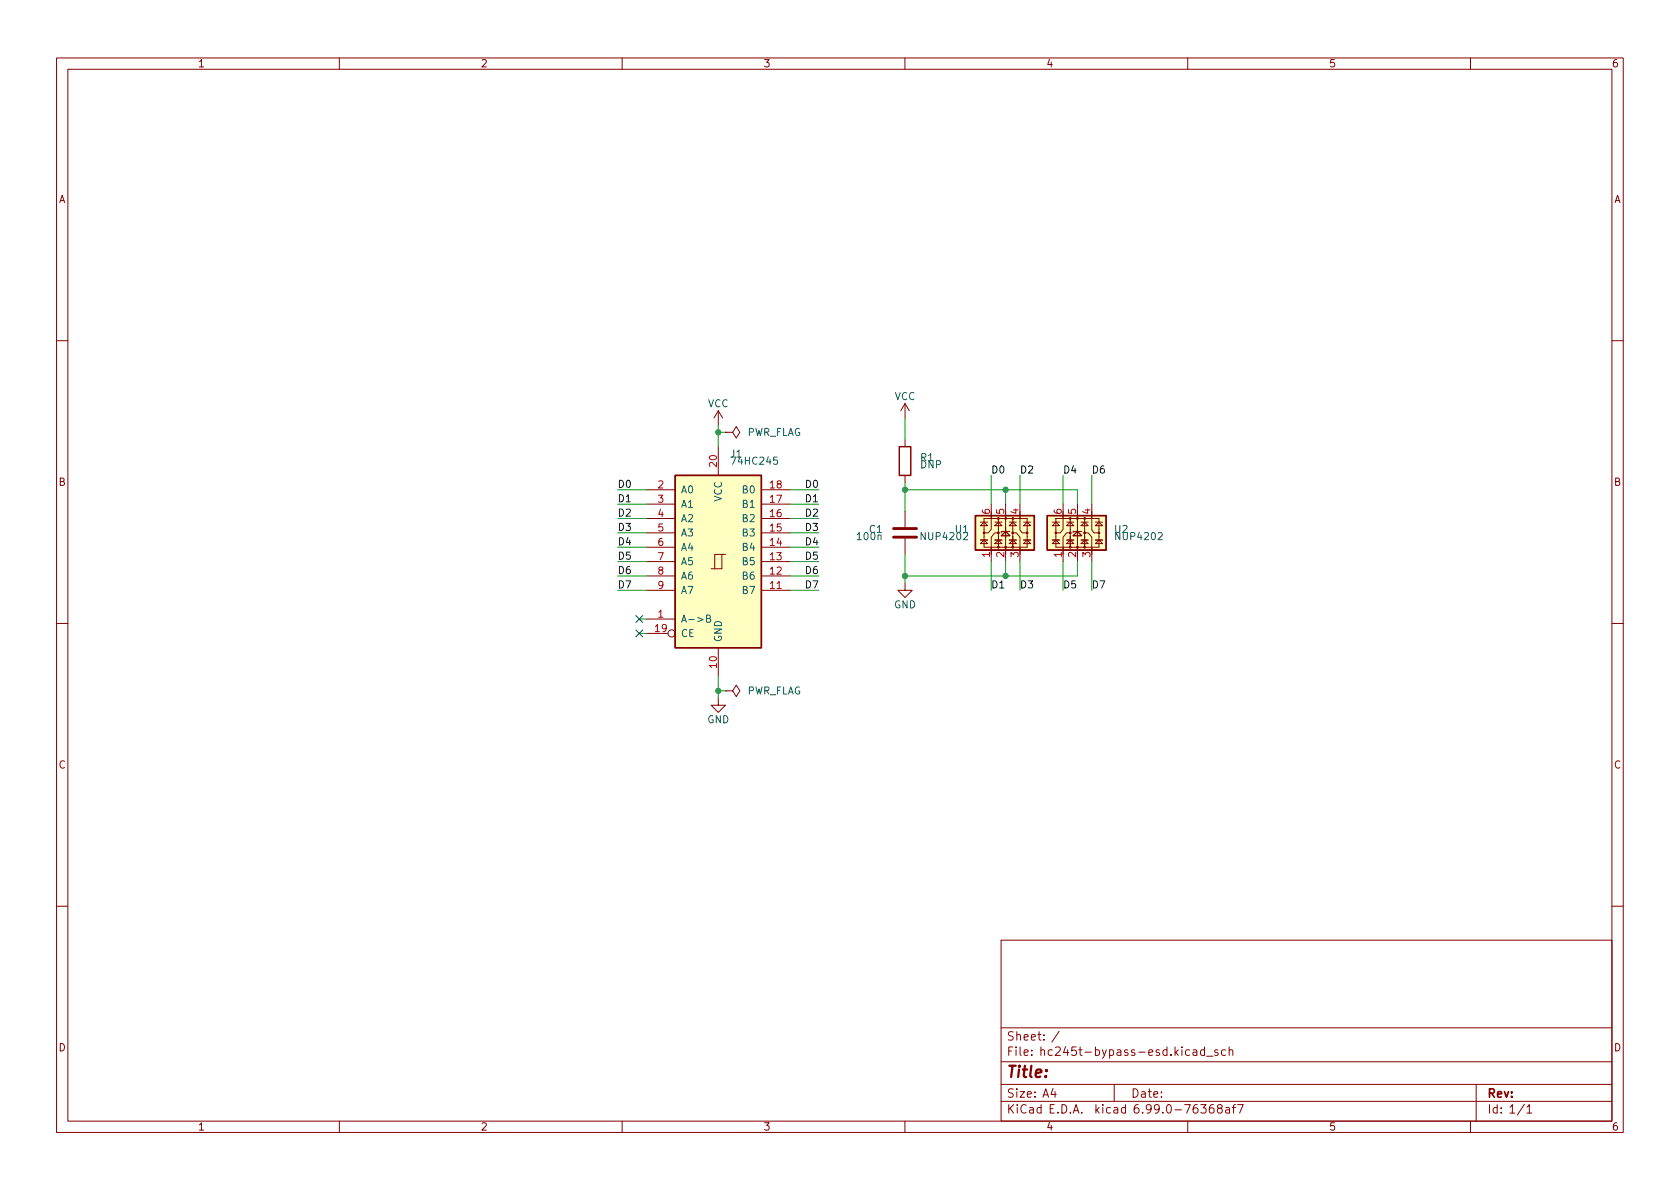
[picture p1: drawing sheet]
<svg xmlns="http://www.w3.org/2000/svg" width="297mm" height="210mm" viewBox="0 0 297 210" stroke-linecap="round" stroke-linejoin="round" font-family="sans-serif">
<g fill="none" stroke="#840000" stroke-width=".18">
<path d="M10 10.2h277v190.1h-277zM12 12.2h273v186.1h-273zM60 10.2v2M110 10.2v2M160 10.2v2M210 10.2v2M260 10.2v2M10 60.2h2M127 72.6l-.8 1.3M127 72.6v2.6M127 79v5.1M127 72.6l.8 1.3"/>
<path d="M128.3 76.4h1.2l.7-1 .6 1-.6 1.1-.7-1.1M128.3 76.4h.1M160 71.4v2.5M160 77.7v1.3M160 71.4l-.7 1.2M160 71.4l.8 1.2M285 60.2h2M114.3 96.8h5.1M114.3 91.7h5.1M114.3 99.3h5.1M114.3 94.2h5.1M114.3 89.1h5.1"/>
<path d="M114.3 86.6h5.1M127.6 98h-1.2v2.6M128.3 98h-.7v2.6h-1.9M134.6 96.8h5.1M134.6 91.7h5.1M134.6 99.3h5.1M134.6 94.2h5.1M134.6 89.1h5.1M134.6 86.6h5.1M160 84.1v1.2M160 90.4v2.8M160 95.2v2.8"/>
<path d="M173.4 95.5h1.2M173.4 92.3h1.2M174 95.5l.6 .6h-1.2zM174 92.3l.6 .7h-1.2zM174 91.7h7.6v5.1h-7.6zM175.3 90.4v3.2l-.5 .6h-.9M175.3 89.1v2.6M175.3 96.8v2.5M175.9 95.5h1.3M175.9 92.3h1.3M176.5 94.2h-.6l-.6 .8v3M176.5 95.5l.7 .6h-1.3z"/>
<path d="M176.5 92.3l.7 .7h-1.3zM176.5 91.7v5.1M177.8 94l.8 .7h-1.6zM177.8 89.1v10.2M178.4 95.5h1.3M178.4 92.3h1.3M178.6 94h-1.6v.2M178.9 94.2h.8l.6 .8v3M179.1 95.5l.6 .6h-1.3zM179.1 92.3l.6 .7h-1.3zM179.1 91.7v5.1M180.3 90.4v3.3l.4 .5h.9"/>
<path d="M180.3 89.1v2.6M180.3 96.8v2.5M181 96.1l.6-.6 .6 .6zM181 95.5h1.2M181 92.3h1.2M181.6 92.3l.6 .7h-1.2zM186.1 95.5h1.2M186.1 92.3h1.2M186.7 95.5l.6 .6h-1.2zM186.7 92.3l.6 .7h-1.2zM186.7 91.7h7.6v5.1h-7.6zM188 90.4v3.2l-.5 .6h-.9"/>
<path d="M188 89.1v2.6M188 96.8v2.5M188.6 95.5h1.3M188.6 92.3h1.3M189.2 94.2h-.6l-.6 .8v3M189.2 95.5l.7 .6h-1.3zM189.2 92.3l.7 .7h-1.3zM189.2 91.7v5.1M190.5 94l.8 .7h-1.6zM190.5 89.1v10.2M191.1 95.5h1.3M191.1 92.3h1.3"/>
<path d="M191.3 94h-1.6v.2M191.6 94.2h.8l.6 .8v3M191.8 95.5l.6 .6h-1.3zM191.8 92.3l.6 .7h-1.3zM191.8 91.7v5.1M193 90.4v3.3l.4 .5h.9M193 89.1v2.6M193 96.8v2.5M193.7 95.5h1.2M193.7 92.3h1.2M194.3 95.5l.6 .6h-1.2zM194.3 92.3l.6 .7h-1.2z"/>
<path d="M10 110.2h2M114.3 109.5h5.1M114.3 104.4h5.1M114.3 101.8h5.1M114.3 112h3.8M127 114.5v5.1M134.6 104.4h5.1M134.6 101.8h5.1M160 103.1v1.3h1.3l-1.3 1.3-1.3-1.3h1.3M285 110.2h2M127 123.4v1.3h1.3l-1.3 1.3-1.3-1.3h1.3M128.3 122.2h1.2l.7-1 .6 1-.6 1-.7-1"/>
<path d="M128.3 122.2h.1M10 160.2h2M177 166.3h108v32h-108zM285 160.2h2M60 198.3v2M110 198.3v2M160 198.3v2M177 194.8h108M177 191.8h108M177 187.8h108M177 181.8h108M186.2 192.5l-.4 1h1"/>
<path d="M186.5 193v1M187.3 182.4l-1.3 1.9M197 191.8v3M210 198.3v2M211 185.7h.5l.1 .9M211.6 186l-.5 .1a.29 .29 0 0 0-.2 .2 .29 .29 0 0 0 .2 .3h.5M212.3 195.3h.9l-.5 .6 .5 .1v.7l-.2 .1h-.5l-.2-.1M213 185.7l-.5-.1-.2 .3v.4l.1 .3h.6M213 185.1v1.5M213.3 186.8h1.2M214.5 195.3a.59 .59 0 0 0-.7 .7v.5l.2 .3h.4l.2-.1 .1-.5-.2-.2-.4-.1-.3 .3M215.3 185.7l-.3-.1-.2 .2v.3l.5 .1v.4h-.5"/>
<path d="M215.5 196l-.3-.3 .1-.2 .2-.2 .5 .1 .1 .2-.1 .2-.6 .2-.2 .3 .1 .4 .2 .1h.5l.1-.3-.1-.4-.2-.1M216.7 185.7l-.4-.1-.3 .3v.4l.1 .3h.6M216.7 195.9h.6l.1 .9M217.3 185.8l.2-.2 .4 .1 .1 .9M217.3 185.1v1.5M217.4 196.2l-.5 .1a.29 .29 0 0 0-.2 .2 .29 .29 0 0 0 .2 .3h.5M217.9 195.8h.6M218.5 195.3l-.4 .2v1.3M218.8 195.3h1l-.6 1.5M260 198.3v2M261 191.8v6.5M269.5 195.3l-1.2 1.9"/>
<path d="M270 195.8l.4-.5v1.5M270 196.8h.8"/>
<circle cx="174" cy="94.2" r=".13"/>
<circle cx="176.5" cy="94.2" r=".13"/>
<circle cx="176.5" cy="96.8" r=".13"/>
<circle cx="176.5" cy="91.7" r=".13"/>
<circle cx="177.8" cy="91.7" r=".13"/>
<circle cx="177.8" cy="96.8" r=".13"/>
<circle cx="179.1" cy="96.8" r=".13"/>
<circle cx="179.1" cy="94.2" r=".13"/>
<circle cx="179.1" cy="91.7" r=".13"/>
<circle cx="181.6" cy="94.2" r=".13"/>
<circle cx="186.7" cy="94.2" r=".13"/>
<circle cx="189.2" cy="91.7" r=".13"/>
<circle cx="189.2" cy="94.2" r=".13"/>
<circle cx="189.2" cy="96.8" r=".13"/>
<circle cx="190.5" cy="96.8" r=".13"/>
<circle cx="190.5" cy="91.7" r=".13"/>
<circle cx="191.8" cy="96.8" r=".13"/>
<circle cx="191.8" cy="91.7" r=".13"/>
<circle cx="191.8" cy="94.2" r=".13"/>
<circle cx="194.3" cy="94.2" r=".13"/>
<circle cx="118.7" cy="112" r=".63"/>
</g>
<g fill="#ffffc2" stroke="#ffffc2" stroke-width=".18">
<path d="M185.2 91.2h10.4v6.1h-10.4z"/>
<path d="M172.5 91.2h10.4v6.1h-10.4z"/>
<path d="M119.4 84.1h15.2v30.4h-15.2z"/>
</g>
<path d="M159 79h2v5.1h-2zM119.4 84.1h15.2v30.4h-15.2zM172.5 91.2h10.4v6.1h-10.4zM185.2 91.2h10.4v6.1h-10.4z" fill="none" stroke="#840000" stroke-width=".25"/>
<path d="M158 95h4.1M158 93.5h4.1" fill="none" stroke="#840000" stroke-width=".51"/>
<path d="M124.9 109.4l.6-.1 .1-.2-.1-.2-.6-.1v1.2h.5l.2-.1 .1-.3-.3-.2" fill="none" stroke="#006464" stroke-width=".18"/>
<g fill="none" stroke="#009600" stroke-width=".18">
<path d="M127 75.2v3.8M127 76.4h1.3M160 73.9v3.8M109.2 89.1h5.1M109.2 86.6h5.1M109.2 94.2h5.1M109.2 99.3h5.1M109.2 91.7h5.1M109.2 96.8h5.1M139.7 89.1h5.1M139.7 86.6h5.1M139.7 94.2h5.1"/>
<path d="M139.7 99.3h5.1M139.7 91.7h5.1M139.7 96.8h5.1M160 86.6h30.5v2.5M160 85.3v5.1M160 98v5.1M175.3 84.1v5M175.3 99.3v5.1M177.8 86.6v2.5M177.8 99.3v2.5M180.3 84.1v5M180.3 99.3v5.1"/>
<path d="M188 84.1v5M188 99.3v5.1M190.5 99.3v2.5h-30.5M193 84.1v5M193 99.3v5.1M109.2 101.8h5.1M109.2 104.4h5.1M113 109.5h1.3M113 112h1.3M127 119.6v3.8M139.7 101.8h5.1M139.7 104.4h5.1"/>
<path d="M127 122.2h1.3"/>
</g>
<path d="M112.4 111.4l1.2 1.2M112.4 108.9l1.2 1.2M113.6 111.4l-1.2 1.2M113.6 108.9l-1.2 1.2" fill="none" stroke="#000084" stroke-width=".18"/>
<g fill="#009600" stroke="#009600" stroke-width=".18">
<circle cx="127" cy="76.4" r=".46"/>
<circle cx="127" cy="122.2" r=".46"/>
<circle cx="160" cy="101.8" r=".46"/>
<circle cx="160" cy="86.6" r=".46"/>
<circle cx="177.8" cy="101.8" r=".46"/>
<circle cx="177.8" cy="86.6" r=".46"/>
</g>
<text font-size="2.8" fill="#840000" x="178" y="190.6">Title:</text>
<g font-size="2.1" fill="#840000">
<text x="178" y="184">Sheet: /</text>
<text x="178" y="186.7">File: hc245t-bypass-esd.kicad_sch</text>
<text x="178" y="196.9">KiCad E.D.A. kicad 6.99.0-76368af7</text>
<text x="178" y="194.1">Size: A4</text>
<text x="200" y="194.1">Date:</text>
<text x="263" y="194.1">Rev:</text>
<text x="263" y="196.9">Id: 1/1</text>
</g>
<g font-size="1.8" fill="#840000">
<text x="35" y="11.9">1</text>
<text x="85" y="11.9">2</text>
<text x="135" y="11.9">3</text>
<text x="185" y="11.9">4</text>
<text x="235" y="11.9">5</text>
<text x="285" y="11.9">6</text>
<text x="10.3" y="35.9">A</text>
<text x="285.3" y="35.9">A</text>
<text x="10.3" y="85.9">B</text>
<text x="285.3" y="85.9">B</text>
<text x="10.3" y="135.9">C</text>
<text x="285.3" y="135.9">C</text>
<text x="10.3" y="185.9">D</text>
<text x="285.3" y="185.9">D</text>
<text x="35" y="199.9">1</text>
<text x="85" y="199.9">2</text>
<text x="135" y="199.9">3</text>
<text x="185" y="199.9">4</text>
<text x="235" y="199.9">5</text>
<text x="285" y="199.9">6</text>
</g>
<g font-size="1.8" fill="#006464">
<text x="158.2" y="70.7">VCC</text>
<text x="125.1" y="72">VCC</text>
<text x="132" y="77.1">PWR_FLAG</text>
<text x="129.2" y="80.9">J1</text>
<text x="129.7" y="82.2">74HC245</text>
<text x="162.7" y="82.8">DNP</text>
<text x="162.8" y="81.5">R1</text>
<text x="120.4" y="87.2">A0</text>
<text x="120.4" y="89.8">A1</text>
<text x="127.6" y="88.8" transform="rotate(-90 127.6 88.8)">VCC</text>
<text x="131.3" y="89.8">B1</text>
<text x="131.3" y="87.2">B0</text>
<text x="120.4" y="92.3">A2</text>
<text x="120.4" y="94.9">A3</text>
<text x="131.3" y="94.9">B3</text>
<text x="131.3" y="92.3">B2</text>
<text x="151.7" y="95.5">100n</text>
<text x="153.7" y="94.2">C1</text>
<text x="163.1" y="95.5">NUP4202</text>
<text x="168.9" y="94.2">U1</text>
<text x="197.1" y="94.2">U2</text>
<text x="197.5" y="95.5">NUP4202</text>
<text x="120.4" y="97.4">A4</text>
<text x="120.4" y="99.9">A5</text>
<text x="131.3" y="99.9">B5</text>
<text x="131.3" y="97.4">B4</text>
<text x="120.4" y="102.5">A6</text>
<text x="120.4" y="105">A7</text>
<text x="131.3" y="105">B7</text>
<text x="131.3" y="102.5">B6</text>
<text x="158.1" y="107.6">GND</text>
<text x="120.4" y="110.1">A-&gt;B</text>
<text x="120.4" y="112.6">CE</text>
<text x="127.6" y="113.5" transform="rotate(-90 127.6 113.5)">GND</text>
<text x="132" y="122.8">PWR_FLAG</text>
<text x="125" y="127.9">GND</text>
</g>
<g font-size="1.8" fill="#a90000">
<text x="126.7" y="82.5" transform="rotate(-90 126.7 82.5)">20</text>
<text x="116.3" y="86.4">2</text>
<text x="116.3" y="88.9">3</text>
<text x="136.2" y="88.9">17</text>
<text x="136.2" y="86.4">18</text>
<text x="116.3" y="91.4">4</text>
<text x="116.3" y="94">5</text>
<text x="136.2" y="94">15</text>
<text x="136.2" y="91.4">16</text>
<text x="175" y="90.9" transform="rotate(-90 175 90.9)">6</text>
<text x="177.5" y="90.9" transform="rotate(-90 177.5 90.9)">5</text>
<text x="180.1" y="90.9" transform="rotate(-90 180.1 90.9)">4</text>
<text x="187.7" y="90.9" transform="rotate(-90 187.7 90.9)">6</text>
<text x="190.2" y="90.9" transform="rotate(-90 190.2 90.9)">5</text>
<text x="192.8" y="90.9" transform="rotate(-90 192.8 90.9)">4</text>
<text x="116.3" y="96.5">6</text>
<text x="116.3" y="99.1">7</text>
<text x="116.3" y="101.6">8</text>
<text x="136.2" y="101.6">12</text>
<text x="136.2" y="99.1">13</text>
<text x="136.2" y="96.5">14</text>
<text x="175" y="98.5" transform="rotate(-90 175 98.5)">1</text>
<text x="177.5" y="98.5" transform="rotate(-90 177.5 98.5)">2</text>
<text x="180.1" y="98.5" transform="rotate(-90 180.1 98.5)">3</text>
<text x="187.7" y="98.5" transform="rotate(-90 187.7 98.5)">1</text>
<text x="190.2" y="98.5" transform="rotate(-90 190.2 98.5)">2</text>
<text x="192.8" y="98.5" transform="rotate(-90 192.8 98.5)">3</text>
<text x="116.3" y="104.1">9</text>
<text x="136.2" y="104.1">11</text>
<text x="115.9" y="111.8">19</text>
<text x="116.3" y="109.2">1</text>
<text x="126.7" y="118.1" transform="rotate(-90 126.7 118.1)">10</text>
</g>
<g font-size="1.8" fill="#0f0f0f">
<text x="175.3" y="83.7">D0</text>
<text x="180.3" y="83.7">D2</text>
<text x="188" y="83.7">D4</text>
<text x="193" y="83.7">D6</text>
<text x="109.2" y="88.8">D1</text>
<text x="109.2" y="86.3">D0</text>
<text x="142.5" y="88.8">D1</text>
<text x="142.5" y="86.3">D0</text>
<text x="109.2" y="93.9">D3</text>
<text x="109.2" y="91.3">D2</text>
<text x="142.5" y="91.3">D2</text>
<text x="142.5" y="93.9">D3</text>
<text x="109.2" y="99">D5</text>
<text x="109.2" y="101.5">D6</text>
<text x="109.2" y="96.4">D4</text>
<text x="142.5" y="101.5">D6</text>
<text x="142.5" y="96.4">D4</text>
<text x="142.5" y="99">D5</text>
<text x="109.2" y="104">D7</text>
<text x="142.5" y="104">D7</text>
<text x="175.3" y="104">D1</text>
<text x="180.3" y="104">D3</text>
<text x="188" y="104">D5</text>
<text x="193" y="104">D7</text>
</g>
</svg>
